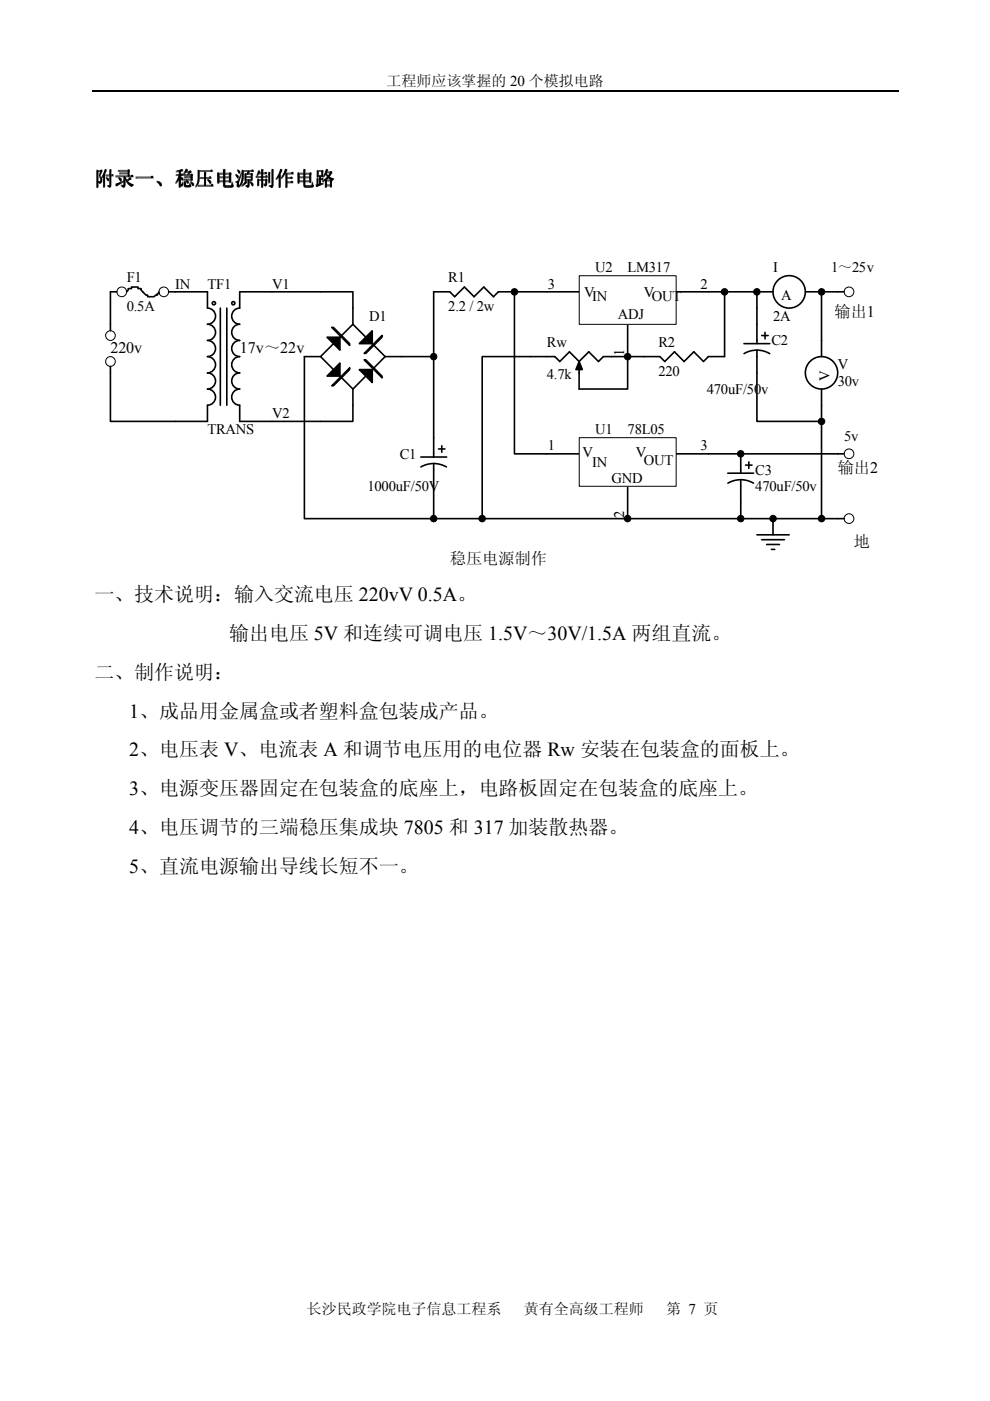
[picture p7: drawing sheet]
<svg xmlns="http://www.w3.org/2000/svg" width="210mm" height="297mm" viewBox="0 0 210 297" stroke-linecap="round" stroke-linejoin="round" font-family="sans-serif">
<path d="M19.5 19.3h171" fill="none" stroke="#000" stroke-width=".25"/>
<path d="M20 51.6h171.3v68.7h-171.3z" fill="#fff"/>
<g fill="none" stroke="#000" stroke-width=".34">
<path d="M37.1 61.9h6.9v3.4a1.71 1.71 0 0 1 1.7 1.7 1.71 1.71 0 0 1-1.7 1.7 1.71 1.71 0 0 1 1.7 1.8 1.71 1.71 0 0 1-1.7 1.7 1.71 1.71 0 0 1 1.7 1.7 1.71 1.71 0 0 1-1.7 1.7 1.73 1.73 0 0 1 1.7 1.7 1.73 1.73 0 0 1-1.7 1.8 1.71 1.71 0 0 1 1.7 1.7 1.71 1.71 0 0 1-1.7 1.7 1.71 1.71 0 0 1 1.7 1.7 1.71 1.71 0 0 1-1.7 1.7v3.4h-6.9M46.7 65.3v20.6M48.1 65.3v20.6M64.5 75.6h3.5M68 75.6l6.8-6.9 6.9 6.9-6.9 6.9zM69.3 71.5h2.8v2.7zM70.4 69.4h.3l3.4 3.5v.3zM72.1 77v2.7h-2.8zM74.8 68.7v-6.8h-24v3.4a1.71 1.71 0 0 0-1.7 1.7 1.71 1.71 0 0 0 1.7 1.7 1.71 1.71 0 0 0-1.7 1.8 1.71 1.71 0 0 0 1.7 1.7 1.71 1.71 0 0 0-1.7 1.7 1.71 1.71 0 0 0 1.7 1.7 1.73 1.73 0 0 0-1.7 1.7 1.73 1.73 0 0 0 1.7 1.8 1.71 1.71 0 0 0-1.7 1.7 1.71 1.71 0 0 0 1.7 1.7 1.71 1.71 0 0 0-1.7 1.7 1.71 1.71 0 0 0 1.7 1.7v3.4h24v-6.8M76.2 72.9l2.7-2.8v2.8zM76.2 78.4h2.7v2.7zM77.2 76.3h.4l3.4 3.4v.4z"/>
<path d="M81 71.1v.4l-3.4 3.4h-.4zM81.7 75.6h3.4M109.1 61.9h-3.4l-1.1 1-2-2-2.1 2-2-2-2.1 2-1-1h-3.5v13.7M136.5 75.6h3.4l1 1 2.1-2 2.1 2 2-2 2.1 2 1-1h3.4M70.4 81.8l3.7-3.8v.4l-3.4 3.4zM89.2 96.9h5.5M89.2 99a5.5 5.5 0 0 1 5.5 0M91.9 92.8v4.1M91.9 98.3v4.8M93 95.2h1.3M93.7 94.5v1.4M115.9 96.2h6.9"/>
<path d="M143.3 96.2h6.9M133.1 103.1v6.9M160.5 113.4h6.8M161.5 114.4h4.8M162.5 115.4h2.8M163.6 116.5h.7M163.9 110v3.4"/>
<circle cx="45.4" cy="64.3" r=".35"/>
<circle cx="49.5" cy="64.3" r=".34"/>
</g>
<path d="M69.3 71.5h2.8v2.7zM72.1 77v2.7h-2.8zM76.2 72.9l2.7-2.8v2.8zM76.2 78.4h2.7v2.7z" fill="#000"/>
<path d="M122.8 92.8h20.6v10.3h-20.6z" fill="#fff"/>
<path d="M122.8 92.8h20.6v10.3h-20.6z" fill="none" stroke="#000" stroke-width=".21"/>
<path d="M115.9 61.9h6.9M133.1 68.7v6.9M143.3 61.9h6.9" fill="none" stroke="#000" stroke-width=".34"/>
<path d="M122.8 58.5h20.6v10.3h-20.6z" fill="#fff"/>
<g fill="none" stroke="#000" stroke-width=".21">
<path d="M122.8 58.5h20.6v10.3h-20.6z"/>
<circle cx="23.4" cy="76.6" r="1.03"/>
<circle cx="23.4" cy="71.1" r="1.03"/>
<circle cx="25.8" cy="61.9" r="1.03"/>
<circle cx="34.7" cy="61.9" r="1.03"/>
<circle cx="91.9" cy="75.6" r=".68"/>
<circle cx="109.1" cy="61.9" r=".69"/>
<circle cx="133.1" cy="75.6" r=".69"/>
<circle cx="153.6" cy="61.9" r=".69"/>
<circle cx="160.5" cy="61.9" r=".69"/>
<circle cx="174.2" cy="61.9" r=".69"/>
<circle cx="180" cy="61.9" r="1.03"/>
<circle cx="157" cy="96.2" r=".69"/>
<circle cx="174.2" cy="89.4" r=".69"/>
<circle cx="180" cy="96.2" r="1.03"/>
<circle cx="91.9" cy="110" r=".68"/>
<circle cx="102.2" cy="110" r=".69"/>
<circle cx="133.1" cy="110" r=".69"/>
<circle cx="157" cy="110" r=".69"/>
<circle cx="163.9" cy="110" r=".69"/>
<circle cx="174.2" cy="110" r=".69"/>
<circle cx="180" cy="110" r="1.03"/>
</g>
<g fill="none" stroke="#000" stroke-width=".34">
<path d="M23.4 77.7v11.6h13.7M24.8 61.9h-1.4v8.2M26.8 61.9l.4-.4v-.3h.7v-.3h1.4v.3h.6v.3l.7 .7 .4 .4h.3v.3h.3a1.62 1.62 0 0 0 1.4-.3h.4v-.4h.3v-.3M35.8 61.9h1.3M64.5 75.6v34.4h37.7v-34.4h15.4l1.1 1 2-2 2.1 2 2-2 2.1 2 1-1h5.2M85.1 75.6h6.8v17.2M115.9 61.9h-6.8v34.3h6.8M122.8 76.6l.7 1.8h-1.4zM136.5 75.6h-3.4v6.9h-10.3v-5.2M150.2 61.9h3.4v13.7M153.6 61.9h10.3M157.7 72.9h5.5"/>
<path d="M157.8 75a5.4 5.4 0 0 1 5.4 0M160.5 74.2v15.1h13.7M160.5 61.9v11M161.5 71.1h1.4M162.2 70.5v1.3M170.8 61.9h8.2M174.2 61.9v13.7M150.2 96.2h28.8M157.1 96.2v4.1M158.1 98.6h1.3M158.8 97.9v1.4M174.2 82.5v27.5h-17.1"/>
<path d="M91.9 103.1v6.9M154.3 100.3h5.5M154.3 102.4a5.4 5.4 0 0 1 5.5 0M157.1 101.7v8.3h-54.9M174.2 110h4.8"/>
<circle cx="167.3" cy="61.9" r="3.4"/>
<circle cx="174.2" cy="79" r="3.4"/>
</g>
<g fill="#000">
<path d="M122.8 76.6l.7 1.8h-1.4z"/>
<circle cx="91.9" cy="75.6" r=".68"/>
<circle cx="109.1" cy="61.9" r=".69"/>
<circle cx="133.1" cy="75.6" r=".69"/>
<circle cx="153.6" cy="61.9" r=".69"/>
<circle cx="160.5" cy="61.9" r=".69"/>
<circle cx="174.2" cy="61.9" r=".69"/>
<circle cx="157" cy="96.2" r=".69"/>
<circle cx="174.2" cy="89.4" r=".69"/>
<circle cx="91.9" cy="110" r=".68"/>
<circle cx="102.2" cy="110" r=".69"/>
<circle cx="133.1" cy="110" r=".69"/>
<circle cx="157" cy="110" r=".69"/>
<circle cx="163.9" cy="110" r=".69"/>
<circle cx="174.2" cy="110" r=".69"/>
</g>
<g font-size="4.2">
<text x="20.1" y="39.3">附录一、稳压电源制作电路</text>
<text x="32.9" y="39.3">、稳压电源制作电路</text>
<text x="20" y="127.4">一、技术说明：输入交流电压 220vV 0.5A。</text>
<text x="48.6" y="135.6">输出电压 5V 和连续可调电压 1.5V～30V/1.5A 两组直流。</text>
<text x="20" y="143.9">二、制作说明：</text>
<text x="27.4" y="152.1">1、成品用金属盒或者塑料盒包装成产品。</text>
<text x="27.4" y="160.4">2、电压表 V、电流表 A 和调节电压用的电位器 Rw 安装在包装盒的面板上。</text>
<text x="27.4" y="168.6">3、电源变压器固定在包装盒的底座上，电路板固定在包装盒的底座上。</text>
<text x="27.4" y="176.9">4、电压调节的三端稳压集成块 7805 和 317 加装散热器。</text>
<text x="27.4" y="185.1">5、直流电源输出导线长短不一。</text>
</g>
<g font-size="3.4">
<text x="176.9" y="67.3">反输1</text>
<text x="23.4" y="74.9">220v</text>
<text x="50.8" y="74.9">17v～22v</text>
<text x="177.6" y="100.3">反输2</text>
<text x="95.4" y="119.5">二分桥电稳稳</text>
<text x="181" y="116.1">地</text>
</g>
<g font-size="3.2">
<text x="82" y="18.2">工程师应该掌握的 20 个模拟电路</text>
<text x="65" y="278.6">长沙民政学院电子信息工程系</text>
<text x="111.1" y="278.6">黄有全高级工程师</text>
<text x="141.2" y="278.6">第 7 页</text>
</g>
<g font-size="3.1">
<text x="26.9" y="59.8">F1</text>
<text x="95" y="59.8">R1</text>
<text x="126.2" y="57.7">U2</text>
<text x="133.1" y="57.7">LM317</text>
<text x="163.9" y="57.7">I</text>
<text x="176.3" y="57.7">1～25v</text>
<text x="26.9" y="66">0.5A</text>
<text x="37.1" y="61.2">IN</text>
<text x="44" y="61.2">TF1</text>
<text x="57.7" y="61.2">V1</text>
<text x="95" y="66">2.2 / 2w</text>
<text x="116.2" y="61.2">3</text>
<text x="123.8" y="62.9">V</text>
<text x="125.5" y="63.9">IN</text>
<text x="136.5" y="62.9">V</text>
<text x="138.2" y="63.9">OUT</text>
<text x="148.5" y="61.2">2</text>
<text x="165.6" y="63.6">A</text>
<text x="78.3" y="68">D1</text>
<text x="131" y="67.7">ADJ</text>
<text x="163.9" y="68">2A</text>
<text x="116" y="73.5">Rw</text>
<text x="132.4" y="75.5" transform="rotate(-90 132.4 75.5)">1</text>
<text x="139.6" y="73.5">R2</text>
<text x="163.6" y="73.2">C2</text>
<text x="116" y="80.4">4.7k</text>
<text x="139.6" y="79.7">220</text>
<text x="149.9" y="83.5">470uF/50v</text>
<text x="175.9" y="80.8" transform="rotate(-90 175.9 80.8)">V</text>
<text x="177.6" y="78.3">V</text>
<text x="177.6" y="81.8">30v</text>
<text x="57.7" y="88.6">V2</text>
<text x="44" y="92.1">TRANS</text>
<text x="116.2" y="95.5">1</text>
<text x="126.2" y="92.1">U1</text>
<text x="133.1" y="92.1">78L05</text>
<text x="148.5" y="95.5">3</text>
<text x="179" y="93.5">5v</text>
<text x="84.8" y="97.2">C1</text>
<text x="123.5" y="96.9">V</text>
<text x="125.5" y="99">IN</text>
<text x="134.8" y="96.9">V</text>
<text x="136.5" y="98.6">OUT</text>
<text x="160.1" y="100.7">C3</text>
<text x="77.9" y="104.1">1000uF/50V</text>
<text x="129.6" y="102.4">GND</text>
<text x="160.1" y="104.1">470uF/50v</text>
<text x="132.4" y="109.8" transform="rotate(-90 132.4 109.8)">2</text>
</g>
</svg>
